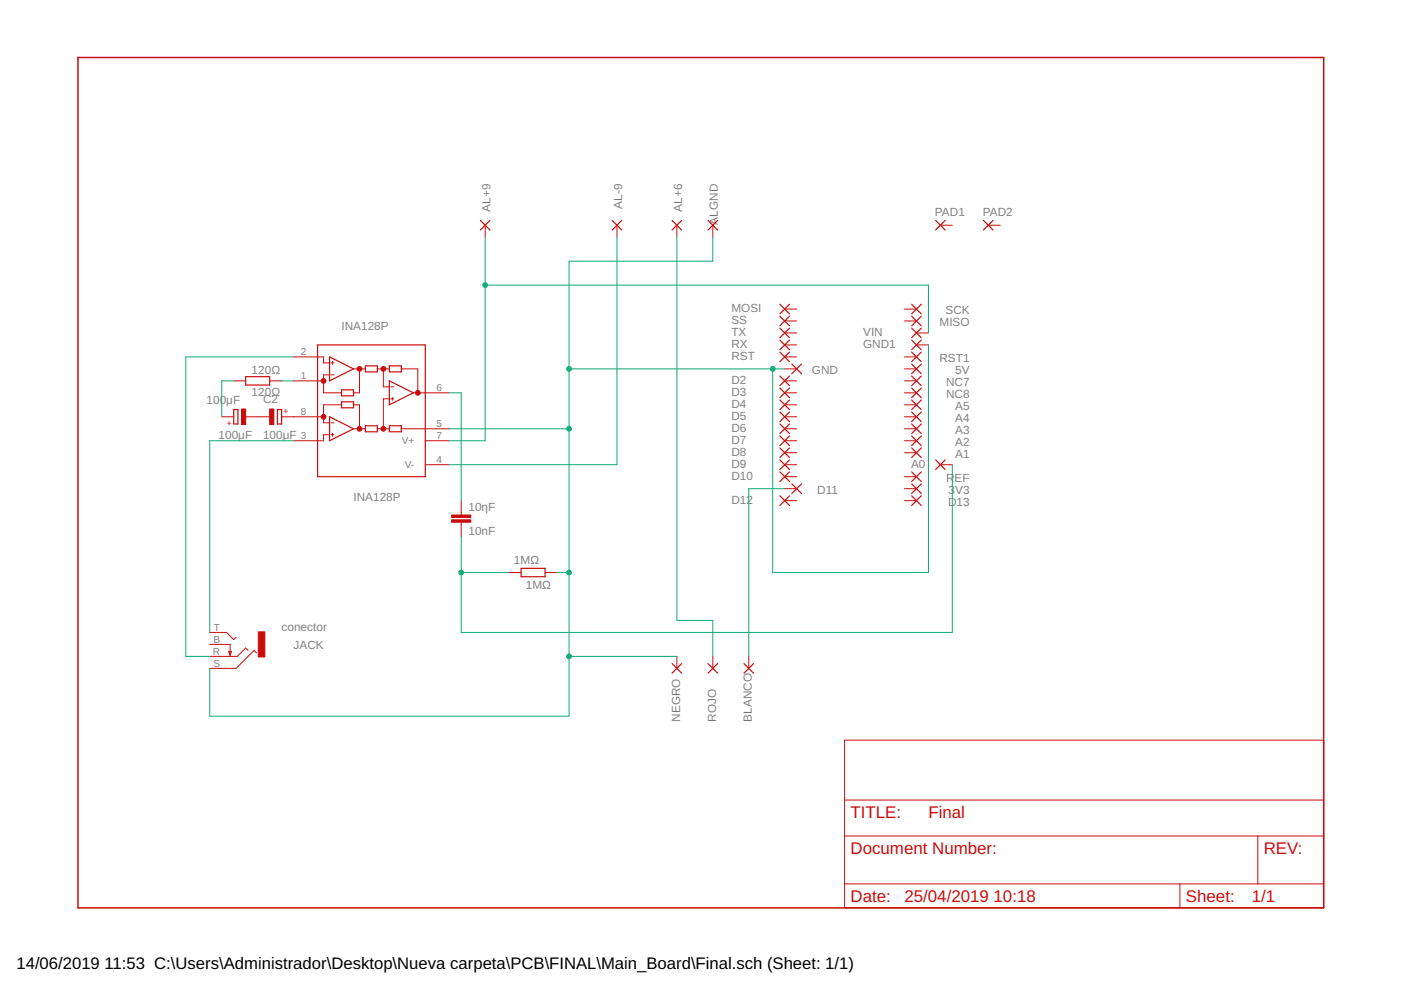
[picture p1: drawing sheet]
<svg xmlns="http://www.w3.org/2000/svg" width="297mm" height="210mm" viewBox="0 0 297 210" stroke-linecap="round" stroke-linejoin="round" font-family="sans-serif">
<g fill="none" stroke="#c90d0c" stroke-width=".25">
<path d="M101.9 46.7l2 2.1M103.9 46.7l-2 2.1M129.8 46.7l2 2.1M131.8 46.7l-2 2.1M142.5 46.7l2 2.1M144.5 46.7l-2 2.1M150.1 46.7l2 2.1M152.1 46.7l-2 2.1M198.4 46.7l2 2.1M200.4 46.7l-2 2.1M208.5 46.7l2 2.1M210.5 46.7l-2 2.1"/>
<path d="M52.1 79.9h5.1v1.7h-5.1zM67.3 73.1h22.9v28h-22.9zM69.9 75.7l5.1 2.5-5.1 2.6zM77.5 77.6h2.5v1.2h-2.5zM82.5 77.6h2.6v1.2h-2.6zM165.4 64.5l2 2M165.4 67.1l2 2M165.4 69.6l2 2M165.4 72.1l2 2M165.4 74.7l2 2M165.4 79.7l2 2.1M167.4 64.5l-2 2"/>
<path d="M167.4 67.1l-2 2M167.4 69.6l-2 2M167.4 72.1l-2 2M167.4 74.7l-2 2M167.4 79.7l-2 2.1M167.9 77.2l2 2M169.9 77.2l-2 2M193.3 64.5l2 2M193.3 67.1l2 2M193.3 74.7l2 2M193.3 77.2l2 2M193.3 79.7l2 2.1"/>
<path d="M193.3 69.6l2 2M193.3 72.1l2 2M195.3 69.6l-2 2M195.3 72.1l-2 2M195.3 77.2l-2 2M195.3 64.5l-2 2M195.3 67.1l-2 2M195.3 74.7l-2 2M195.3 79.7l-2 2.1M49.6 86.8h.8v3.1h-.8zM58.8 86.8h.9v3.1h-.9zM69.9 88.4l5.1 2.5-5.1 2.6z"/>
<path d="M72.4 82.7h2.6v1.2h-2.6zM72.4 85.2h2.6v1.3h-2.6zM77.5 90.3h2.5v1.2h-2.5zM82.5 90.3h2.6v1.2h-2.6zM82.5 80.8l5.1 2.5-5.1 2.5zM165.4 82.3l2 2M165.4 84.8l2 2M165.4 87.4l2 2M165.4 89.9l2 2M165.4 92.4l2 2.1M165.4 95l2 2M165.4 97.5l2 2"/>
<path d="M167.4 82.3l-2 2M167.4 84.8l-2 2M167.4 87.4l-2 2M167.4 89.9l-2 2M167.4 92.4l-2 2.1M167.4 95l-2 2M167.4 97.5l-2 2M193.3 82.3l2 2M193.3 84.8l2 2M193.3 87.4l2 2M193.3 89.9l2 2M193.3 92.4l2 2.1"/>
<path d="M193.3 95l2 2M195.3 89.9l-2 2M195.3 82.3l-2 2M195.3 84.8l-2 2M195.3 87.4l-2 2M195.3 92.4l-2 2.1M195.3 95l-2 2M198.4 97.5l2 2M200.4 97.5l-2 2M165.4 100.1l2 2M165.4 105.1l2 2.1M167.4 100.1l-2 2"/>
<path d="M167.4 105.1l-2 2.1M167.9 102.6l2 2M169.9 102.6l-2 2M193.3 100.1l2 2M193.3 102.6l2 2M193.3 105.1l2 2.1M195.3 100.1l-2 2M195.3 102.6l-2 2M195.3 105.1l-2 2.1M48.5 138.2h.5l-.2 .7zM110.5 120.5h5.1v1.8h-5.1zM142.5 140.7l2 2"/>
<path d="M144.5 140.7l-2 2M150.1 140.7l2 2M152.1 140.7l-2 2M157.7 140.7l2.1 2M159.8 140.7l-2.1 2"/>
</g>
<g fill="none" stroke="#c90d0c" stroke-width=".21">
<path d="M102.9 47.8v2.5M130.8 47.8v2.5M143.5 47.8v2.5M151.1 47.8v2.5M199.4 47.8h2.5M209.5 47.8h2.6M62.3 75.7h6.3v1.2h1.3M69.9 79.5h-1.3v3.8h3.8M70.2 76.9h.6M70.2 79.5h.6M70.5 76.6v.7M75 78.2h2.5"/>
<path d="M76.2 78.2v5.1h-1.2M80 78.2h2.5M81.3 78.2v3.8h1.2M85.1 78.2h3.5v5.1M166.4 75.7h2.5M166.4 78.2h2.5M166.4 65.5h2.5M166.4 68.1h2.5M166.4 70.6h2.5M166.4 73.1h2.5M191.8 75.7h2.5M191.8 78.2h2.5"/>
<path d="M191.8 65.5h2.5M191.8 68.1h2.5M194.3 70.6h2.5M194.3 73.1h2.5M47 88.4h2.6M49.6 80.8h2.5M52.1 88.4h5.1M57.2 80.8h2.5M59.7 88.4h8.9M62.3 80.8h6.3M69.9 92.2h-1.3v1.3h-6.3M70.2 89.6h.6"/>
<path d="M70.2 92.2h.6M70.5 91.9v.6M72.4 85.8h-3.8v3.8h1.3M75 85.8h1.2v5.1M75 90.9h2.5M80 90.9h2.5M82.5 84.6h-1.2v6.3M82.9 84.6h.6M82.9 82h.6M83.2 84.2v.7M85.1 90.9h10.1M87.6 83.3h7.6"/>
<path d="M90.2 93.5h5M90.2 98.5h5M166.4 80.8h2.5M166.4 83.3h2.5M166.4 85.8h2.5M166.4 90.9h2.5M166.4 93.5h2.5M166.4 88.4h2.5M166.4 98.5h2.5M166.4 96h2.5M191.8 80.8h2.5M191.8 83.3h2.5"/>
<path d="M191.8 85.8h2.5M191.8 90.9h2.5M191.8 93.5h2.5M191.8 88.4h2.5M191.8 96h2.5M199.4 98.5h2.5M97.8 106.2v3M97.8 110.7v3.1M166.4 101.1h2.5M166.4 106.2h2.5M166.4 103.6h2.5M191.8 101.1h2.5"/>
<path d="M191.8 106.2h2.5M191.8 103.6h2.5M44.5 134.1h3.5l1.6 1.5 .5-.5M44.5 136.6h4.3v2.3M52.6 137.9l-.5-.5-1.8 1.8h-5.8M54.4 138.4l-.5-.5-3.8 3.8h-5.6M107.9 121.4h2.6M115.6 121.4h2.5M143.5 139.2v2.5M151.1 139.2v2.5M158.7 139.2v2.5M179.1 156.9h101.5v35.6h-101.5z"/>
<path d="M179.1 177.2h101.5M179.1 169.6h101.5M266.7 177.2v10.2M179.1 187.4h101.5M250.2 187.4v5.1"/>
</g>
<g fill="#c90d0c" stroke="#c90d0c" stroke-width=".21">
<circle cx="76.2" cy="78.2" r=".51"/>
<circle cx="81.3" cy="78.2" r=".51"/>
<circle cx="88.6" cy="83.3" r=".51"/>
<circle cx="76.2" cy="90.9" r=".51"/>
<circle cx="68.6" cy="88.4" r=".51"/>
<circle cx="68.6" cy="80.8" r=".51"/>
<circle cx="81.3" cy="90.9" r=".51"/>
</g>
<g fill="#c90d0c" stroke="#c90d0c" stroke-width=".21">
<path d="M54.8 134h1.4v5.3h-1.4z"/>
<path d="M95.8 110.2h4v.5h-4z"/>
<path d="M95.8 109.2h4v.5h-4z"/>
<path d="M51.2 86.7h.9v3.3h-.9z"/>
<path d="M57.2 86.7h.9v3.3h-.9z"/>
</g>
<path d="M16.5 12.2h264.1v180.3h-264.1z" fill="none" stroke="#c90d0c" stroke-width=".32"/>
<g fill="none" stroke="#0dab76" stroke-width=".21">
<path d="M102.9 50.3v43.2h-7.7M130.8 50.3v48.2h-35.6M143.5 50.3v81.3h7.6v7.6M151.1 50.3v5.1h-30.5v96.4h-76.1v-10.1M62.3 75.7h-22.9v63.5h5.1M102.9 60.5h93.9v10.1M120.6 78.2h45.8M196.8 73.1v48.3h-33v-43.2M49.6 80.8h-2.6v7.6M59.7 80.8h2.6M62.3 93.5h-17.8v40.6M95.2 90.9h25.4"/>
<path d="M95.2 83.3h2.6v22.9M201.9 98.5v35.6h-104.1v-20.3M166.4 103.6h-7.7v35.6M97.8 121.4h10.1M118.1 121.4h2.5M120.6 139.2h22.9"/>
</g>
<g fill="#0dab76" stroke="#0dab76" stroke-width=".21">
<circle cx="120.6" cy="139.2" r=".51"/>
<circle cx="120.6" cy="78.2" r=".51"/>
<circle cx="120.6" cy="90.9" r=".51"/>
<circle cx="120.6" cy="121.4" r=".51"/>
<circle cx="163.8" cy="78.2" r=".51"/>
<circle cx="102.9" cy="60.5" r=".51"/>
<circle cx="97.8" cy="121.4" r=".51"/>
</g>
<g font-size="3.6" fill="#c90d0c">
<text x="180.3" y="173.4">TITLE:</text>
<text x="196.8" y="173.4">Final</text>
<text x="180.3" y="181.1">Document Number:</text>
<text x="267.9" y="181.1">REV:</text>
<text x="180.3" y="191.2">Date:</text>
<text x="191.8" y="191.2">25/04/2019</text>
<text x="210.7" y="191.2">10:18</text>
<text x="251.4" y="191.2">Sheet:</text>
<text x="265.4" y="191.2">1/1</text>
</g>
<g font-size="3.5">
<text x="3.5" y="205.4">14/06/2019</text>
<text x="22.2" y="205.4">11:53 C:\Users\Administrador\Desktop\Nueva carpeta\PCB\FINAL\Main_Board\Final.sch (Sheet: 1/1)</text>
</g>
<g font-size="2.5" fill="#808080">
<text x="104" y="44.9" transform="rotate(-90 104 44.9)">AL+9</text>
<text x="131.9" y="44.3" transform="rotate(-90 131.9 44.3)">AL-9</text>
<text x="144.6" y="44.9" transform="rotate(-90 144.6 44.9)">AL+6</text>
<text x="152.2" y="47.6" transform="rotate(-90 152.2 47.6)">ALGND</text>
<text x="198.2" y="45.9">PAD1</text>
<text x="208.4" y="45.9">PAD2</text>
<text x="72.4" y="70">INA128P</text>
<text x="155.1" y="66.2">MOSI</text>
<text x="155.1" y="68.7">SS</text>
<text x="155.1" y="71.3">TX</text>
<text x="183" y="71.3">VIN</text>
<text x="199.2" y="69.2">MISO</text>
<text x="200.5" y="66.6">SCK</text>
<text x="155.1" y="73.8">RX</text>
<text x="155.1" y="76.4">RST</text>
<text x="183" y="73.8">GND1</text>
<text x="199.2" y="76.8">RST1</text>
<text x="53.4" y="79.3">120Ω</text>
<text x="155.1" y="81.4">D2</text>
<text x="155.1" y="84">D3</text>
<text x="172.1" y="79.3">GND</text>
<text x="200.6" y="81.9">NC7</text>
<text x="202.5" y="79.3">5V</text>
<text x="43.8" y="85.6">100μF</text>
<text x="53.4" y="84.1">120Ω</text>
<text x="55.8" y="85.4">C2</text>
<text x="155.1" y="86.5">D4</text>
<text x="155.1" y="89.1">D5</text>
<text x="200.6" y="84.4">NC8</text>
<text x="202.5" y="86.9">A5</text>
<text x="202.5" y="89.5">A4</text>
<text x="46.3" y="93.2">100μF</text>
<text x="55.8" y="93">100μF</text>
<text x="155.1" y="91.6">D6</text>
<text x="155.1" y="94.1">D7</text>
<text x="202.5" y="92">A3</text>
<text x="202.5" y="94.5">A2</text>
<text x="155.1" y="96.7">D8</text>
<text x="155.1" y="99.2">D9</text>
<text x="155.1" y="101.8">D10</text>
<text x="193.2" y="99.2">A0</text>
<text x="202.5" y="97.1">A1</text>
<text x="74.9" y="106.2">INA128P</text>
<text x="155.1" y="106.8">D12</text>
<text x="173.3" y="104.7">D11</text>
<text x="200.6" y="102.2">R</text>
<text x="201" y="107.2">D13</text>
<text x="201.1" y="104.7">3</text>
<text x="202.4" y="102.2">EF</text>
<text x="202.5" y="104.7">V3</text>
<text x="99.3" y="113.4">10nF</text>
<text x="99.3" y="108.3">10ηF</text>
<text x="109" y="119.6">1MΩ</text>
<text x="111.5" y="124.9">1MΩ</text>
<text x="59.7" y="133.8">conector</text>
<text x="62.2" y="137.6">JACK</text>
<text x="144.2" y="153" transform="rotate(-90 144.2 153)">NEGRO</text>
<text x="151.8" y="153" transform="rotate(-90 151.8 153)">ROJO</text>
<text x="159.4" y="153" transform="rotate(-90 159.4 153)">BLANCO</text>
</g>
<g font-size="2.1" fill="#808080">
<text x="63.8" y="75.3">2</text>
<text x="63.8" y="80.4">1</text>
<text x="92.5" y="82.9">6</text>
<text x="63.8" y="88">8</text>
<text x="63.8" y="93.1">3</text>
<text x="85.2" y="94.2">V+</text>
<text x="92.5" y="90.6">5</text>
<text x="92.5" y="93.1">7</text>
<text x="85.8" y="99.3">V-</text>
<text x="92.5" y="98.2">4</text>
<text x="45.2" y="136.3">B</text>
<text x="45.3" y="133.7">T</text>
<text x="45.1" y="138.8">R</text>
<text x="45.2" y="141.3">S</text>
</g>
<g font-size="1.8" fill="#c90d0c">
<text x="60.1" y="87.8">+</text>
<text x="48.1" y="90.2">+</text>
</g>
</svg>
